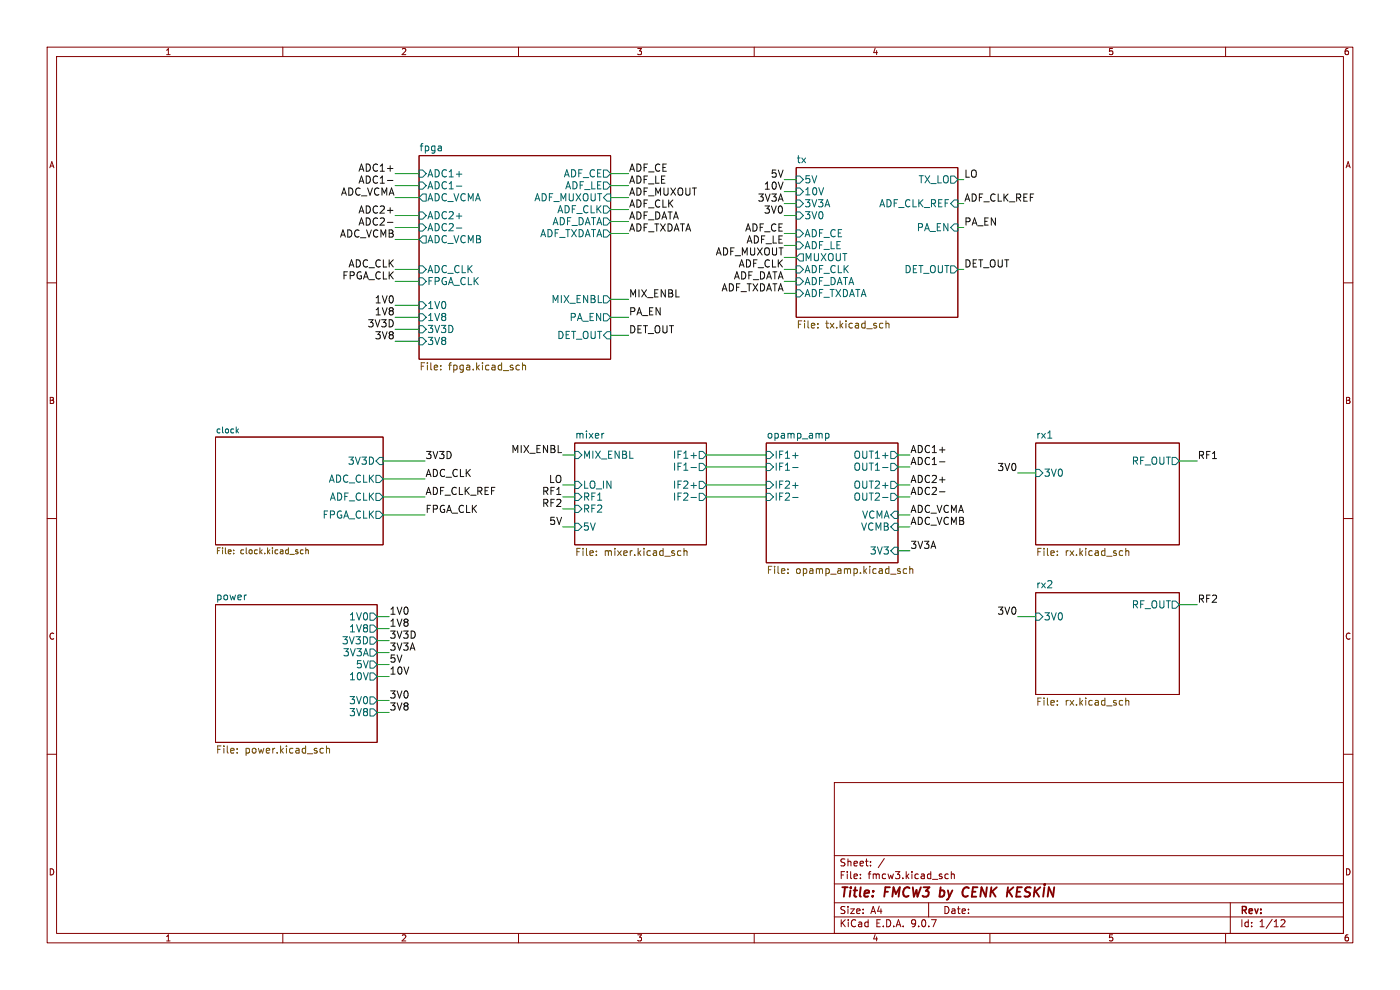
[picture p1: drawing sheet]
(kicad_sch
 (version 20250114)
 (generator "eeschema")
 (generator_version "9.0")
 (paper "A4")
 (title_block
  (title "FMCW3 by CENK KESKİN"))
 (lib_symbols)
 (wire
  (pts (xy 190.5 109.22) (xy 193.04 109.22))
  (stroke (width 0) (type default)))
 (wire
  (pts (xy 121.92 96.52) (xy 119.38 96.52))
  (stroke (width 0) (type default)))
 (wire
  (pts (xy 81.28 105.41) (xy 90.17 105.41))
  (stroke (width 0) (type default)))
 (wire
  (pts (xy 121.92 107.95) (xy 119.38 107.95))
  (stroke (width 0) (type default)))
 (wire
  (pts (xy 203.2 57.15) (xy 204.47 57.15))
  (stroke (width 0) (type default)))
 (wire
  (pts (xy 149.86 99.06) (xy 162.56 99.06))
  (stroke (width 0) (type default)))
 (wire
  (pts (xy 129.54 49.53) (xy 133.35 49.53))
  (stroke (width 0) (type default)))
 (wire
  (pts (xy 83.82 50.8) (xy 88.9 50.8))
  (stroke (width 0) (type default)))
 (wire
  (pts (xy 83.82 39.37) (xy 88.9 39.37))
  (stroke (width 0) (type default)))
 (wire
  (pts (xy 129.54 36.83) (xy 133.35 36.83))
  (stroke (width 0) (type default)))
 (wire
  (pts (xy 203.2 38.1) (xy 204.47 38.1))
  (stroke (width 0) (type default)))
 (wire
  (pts (xy 80.01 151.13) (xy 82.55 151.13))
  (stroke (width 0) (type default)))
 (wire
  (pts (xy 129.54 39.37) (xy 133.35 39.37))
  (stroke (width 0) (type default)))
 (wire
  (pts (xy 203.2 48.26) (xy 204.47 48.26))
  (stroke (width 0) (type default)))
 (wire
  (pts (xy 168.91 45.72) (xy 166.37 45.72))
  (stroke (width 0) (type default)))
 (wire
  (pts (xy 203.2 43.18) (xy 204.47 43.18))
  (stroke (width 0) (type default)))
 (wire
  (pts (xy 129.54 44.45) (xy 133.35 44.45))
  (stroke (width 0) (type default)))
 (wire
  (pts (xy 83.82 57.15) (xy 88.9 57.15))
  (stroke (width 0) (type default)))
 (wire
  (pts (xy 119.38 111.76) (xy 121.92 111.76))
  (stroke (width 0) (type default)))
 (wire
  (pts (xy 168.91 49.53) (xy 166.37 49.53))
  (stroke (width 0) (type default)))
 (wire
  (pts (xy 83.82 59.69) (xy 88.9 59.69))
  (stroke (width 0) (type default)))
 (wire
  (pts (xy 149.86 96.52) (xy 162.56 96.52))
  (stroke (width 0) (type default)))
 (wire
  (pts (xy 193.04 102.87) (xy 190.5 102.87))
  (stroke (width 0) (type default)))
 (wire
  (pts (xy 193.04 105.41) (xy 190.5 105.41))
  (stroke (width 0) (type default)))
 (wire
  (pts (xy 215.9 100.33) (xy 219.71 100.33))
  (stroke (width 0) (type default)))
 (wire
  (pts (xy 80.01 143.51) (xy 82.55 143.51))
  (stroke (width 0) (type default)))
 (wire
  (pts (xy 81.28 101.6) (xy 90.17 101.6))
  (stroke (width 0) (type default)))
 (wire
  (pts (xy 129.54 63.5) (xy 133.35 63.5))
  (stroke (width 0) (type default)))
 (wire
  (pts (xy 83.82 69.85) (xy 88.9 69.85))
  (stroke (width 0) (type default)))
 (wire
  (pts (xy 166.37 43.18) (xy 168.91 43.18))
  (stroke (width 0) (type default)))
 (wire
  (pts (xy 119.38 102.87) (xy 121.92 102.87))
  (stroke (width 0) (type default)))
 (wire
  (pts (xy 193.04 111.76) (xy 190.5 111.76))
  (stroke (width 0) (type default)))
 (wire
  (pts (xy 149.86 102.87) (xy 162.56 102.87))
  (stroke (width 0) (type default)))
 (wire
  (pts (xy 215.9 130.81) (xy 219.71 130.81))
  (stroke (width 0) (type default)))
 (wire
  (pts (xy 121.92 105.41) (xy 119.38 105.41))
  (stroke (width 0) (type default)))
 (wire
  (pts (xy 129.54 67.31) (xy 133.35 67.31))
  (stroke (width 0) (type default)))
 (wire
  (pts (xy 193.04 99.06) (xy 190.5 99.06))
  (stroke (width 0) (type default)))
 (wire
  (pts (xy 83.82 67.31) (xy 88.9 67.31))
  (stroke (width 0) (type default)))
 (wire
  (pts (xy 83.82 72.39) (xy 88.9 72.39))
  (stroke (width 0) (type default)))
 (wire
  (pts (xy 254 128.27) (xy 250.19 128.27))
  (stroke (width 0) (type default)))
 (wire
  (pts (xy 166.37 40.64) (xy 168.91 40.64))
  (stroke (width 0) (type default)))
 (wire
  (pts (xy 166.37 57.15) (xy 168.91 57.15))
  (stroke (width 0) (type default)))
 (wire
  (pts (xy 80.01 130.81) (xy 82.55 130.81))
  (stroke (width 0) (type default)))
 (wire
  (pts (xy 80.01 138.43) (xy 82.55 138.43))
  (stroke (width 0) (type default)))
 (wire
  (pts (xy 166.37 59.69) (xy 168.91 59.69))
  (stroke (width 0) (type default)))
 (wire
  (pts (xy 129.54 71.12) (xy 133.35 71.12))
  (stroke (width 0) (type default)))
 (wire
  (pts (xy 166.37 54.61) (xy 168.91 54.61))
  (stroke (width 0) (type default)))
 (wire
  (pts (xy 81.28 109.22) (xy 90.17 109.22))
  (stroke (width 0) (type default)))
 (wire
  (pts (xy 83.82 36.83) (xy 88.9 36.83))
  (stroke (width 0) (type default)))
 (wire
  (pts (xy 80.01 148.59) (xy 82.55 148.59))
  (stroke (width 0) (type default)))
 (wire
  (pts (xy 83.82 41.91) (xy 88.9 41.91))
  (stroke (width 0) (type default)))
 (wire
  (pts (xy 193.04 96.52) (xy 190.5 96.52))
  (stroke (width 0) (type default)))
 (wire
  (pts (xy 129.54 46.99) (xy 133.35 46.99))
  (stroke (width 0) (type default)))
 (wire
  (pts (xy 166.37 52.07) (xy 168.91 52.07))
  (stroke (width 0) (type default)))
 (wire
  (pts (xy 80.01 133.35) (xy 82.55 133.35))
  (stroke (width 0) (type default)))
 (wire
  (pts (xy 83.82 45.72) (xy 88.9 45.72))
  (stroke (width 0) (type default)))
 (wire
  (pts (xy 166.37 62.23) (xy 168.91 62.23))
  (stroke (width 0) (type default)))
 (wire
  (pts (xy 83.82 48.26) (xy 88.9 48.26))
  (stroke (width 0) (type default)))
 (wire
  (pts (xy 80.01 140.97) (xy 82.55 140.97))
  (stroke (width 0) (type default)))
 (wire
  (pts (xy 129.54 41.91) (xy 133.35 41.91))
  (stroke (width 0) (type default)))
 (wire
  (pts (xy 193.04 116.84) (xy 190.5 116.84))
  (stroke (width 0) (type default)))
 (wire
  (pts (xy 149.86 105.41) (xy 162.56 105.41))
  (stroke (width 0) (type default)))
 (wire
  (pts (xy 166.37 38.1) (xy 168.91 38.1))
  (stroke (width 0) (type default)))
 (wire
  (pts (xy 250.19 97.79) (xy 254 97.79))
  (stroke (width 0) (type default)))
 (wire
  (pts (xy 83.82 64.77) (xy 88.9 64.77))
  (stroke (width 0) (type default)))
 (wire
  (pts (xy 81.28 97.79) (xy 90.17 97.79))
  (stroke (width 0) (type default)))
 (wire
  (pts (xy 80.01 135.89) (xy 82.55 135.89))
  (stroke (width 0) (type default)))
 (label "PA_EN"
  (at 204.47 48.26 0)
  (effects (font (size 1.524 1.524)) (justify left bottom)))
 (label "10V"
  (at 166.37 40.64 180)
  (effects (font (size 1.524 1.524)) (justify right bottom)))
 (label "ADF_MUXOUT"
  (at 166.37 54.61 180)
  (effects (font (size 1.524 1.524)) (justify right bottom)))
 (label "ADF_TXDATA"
  (at 166.37 62.23 180)
  (effects (font (size 1.524 1.524)) (justify right bottom)))
 (label "10V"
  (at 82.55 143.51 0)
  (effects (font (size 1.524 1.524)) (justify left bottom)))
 (label "ADC1+"
  (at 83.82 36.83 180)
  (effects (font (size 1.524 1.524)) (justify right bottom)))
 (label "1V0"
  (at 82.55 130.81 0)
  (effects (font (size 1.524 1.524)) (justify left bottom)))
 (label "RF1"
  (at 119.38 105.41 180)
  (effects (font (size 1.524 1.524)) (justify right bottom)))
 (label "ADC1-"
  (at 83.82 39.37 180)
  (effects (font (size 1.524 1.524)) (justify right bottom)))
 (label "DET_OUT"
  (at 204.47 57.15 0)
  (effects (font (size 1.524 1.524)) (justify left bottom)))
 (label "ADF_CE"
  (at 133.35 36.83 0)
  (effects (font (size 1.524 1.524)) (justify left bottom)))
 (label "ADC2-"
  (at 83.82 48.26 180)
  (effects (font (size 1.524 1.524)) (justify right bottom)))
 (label "DET_OUT"
  (at 133.35 71.12 0)
  (effects (font (size 1.524 1.524)) (justify left bottom)))
 (label "1V0"
  (at 83.82 64.77 180)
  (effects (font (size 1.524 1.524)) (justify right bottom)))
 (label "MIX_ENBL"
  (at 119.38 96.52 180)
  (effects (font (size 1.524 1.524)) (justify right bottom)))
 (label "3V3A"
  (at 193.04 116.84 0)
  (effects (font (size 1.524 1.524)) (justify left bottom)))
 (label "MIX_ENBL"
  (at 133.35 63.5 0)
  (effects (font (size 1.524 1.524)) (justify left bottom)))
 (label "ADC1+"
  (at 193.04 96.52 0)
  (effects (font (size 1.524 1.524)) (justify left bottom)))
 (label "FPGA_CLK"
  (at 83.82 59.69 180)
  (effects (font (size 1.524 1.524)) (justify right bottom)))
 (label "ADC_VCMB"
  (at 83.82 50.8 180)
  (effects (font (size 1.524 1.524)) (justify right bottom)))
 (label "ADC_CLK"
  (at 83.82 57.15 180)
  (effects (font (size 1.524 1.524)) (justify right bottom)))
 (label "RF1"
  (at 254 97.79 0)
  (effects (font (size 1.524 1.524)) (justify left bottom)))
 (label "ADF_DATA"
  (at 133.35 46.99 0)
  (effects (font (size 1.524 1.524)) (justify left bottom)))
 (label "ADF_LE"
  (at 133.35 39.37 0)
  (effects (font (size 1.524 1.524)) (justify left bottom)))
 (label "ADC_CLK"
  (at 90.17 101.6 0)
  (effects (font (size 1.524 1.524)) (justify left bottom)))
 (label "LO"
  (at 204.47 38.1 0)
  (effects (font (size 1.524 1.524)) (justify left bottom)))
 (label "ADF_MUXOUT"
  (at 133.35 41.91 0)
  (effects (font (size 1.524 1.524)) (justify left bottom)))
 (label "ADF_DATA"
  (at 166.37 59.69 180)
  (effects (font (size 1.524 1.524)) (justify right bottom)))
 (label "3V0"
  (at 215.9 130.81 180)
  (effects (font (size 1.524 1.524)) (justify right bottom)))
 (label "3V3A"
  (at 82.55 138.43 0)
  (effects (font (size 1.524 1.524)) (justify left bottom)))
 (label "RF2"
  (at 254 128.27 0)
  (effects (font (size 1.524 1.524)) (justify left bottom)))
 (label "3V0"
  (at 215.9 100.33 180)
  (effects (font (size 1.524 1.524)) (justify right bottom)))
 (label "ADC_VCMA"
  (at 193.04 109.22 0)
  (effects (font (size 1.524 1.524)) (justify left bottom)))
 (label "1V8"
  (at 82.55 133.35 0)
  (effects (font (size 1.524 1.524)) (justify left bottom)))
 (label "5V"
  (at 119.38 111.76 180)
  (effects (font (size 1.524 1.524)) (justify right bottom)))
 (label "ADF_CLK_REF"
  (at 204.47 43.18 0)
  (effects (font (size 1.524 1.524)) (justify left bottom)))
 (label "ADF_CLK_REF"
  (at 90.17 105.41 0)
  (effects (font (size 1.524 1.524)) (justify left bottom)))
 (label "LO"
  (at 119.38 102.87 180)
  (effects (font (size 1.524 1.524)) (justify right bottom)))
 (label "ADC1-"
  (at 193.04 99.06 0)
  (effects (font (size 1.524 1.524)) (justify left bottom)))
 (label "1V8"
  (at 83.82 67.31 180)
  (effects (font (size 1.524 1.524)) (justify right bottom)))
 (label "ADF_CE"
  (at 166.37 49.53 180)
  (effects (font (size 1.524 1.524)) (justify right bottom)))
 (label "ADC2-"
  (at 193.04 105.41 0)
  (effects (font (size 1.524 1.524)) (justify left bottom)))
 (label "3V3A"
  (at 166.37 43.18 180)
  (effects (font (size 1.524 1.524)) (justify right bottom)))
 (label "3V3D"
  (at 82.55 135.89 0)
  (effects (font (size 1.524 1.524)) (justify left bottom)))
 (label "ADC2+"
  (at 83.82 45.72 180)
  (effects (font (size 1.524 1.524)) (justify right bottom)))
 (label "3V8"
  (at 82.55 151.13 0)
  (effects (font (size 1.524 1.524)) (justify left bottom)))
 (label "3V3D"
  (at 90.17 97.79 0)
  (effects (font (size 1.524 1.524)) (justify left bottom)))
 (label "5V"
  (at 82.55 140.97 0)
  (effects (font (size 1.524 1.524)) (justify left bottom)))
 (label "ADC_VCMA"
  (at 83.82 41.91 180)
  (effects (font (size 1.524 1.524)) (justify right bottom)))
 (label "ADF_CLK"
  (at 133.35 44.45 0)
  (effects (font (size 1.524 1.524)) (justify left bottom)))
 (label "3V0"
  (at 166.37 45.72 180)
  (effects (font (size 1.524 1.524)) (justify right bottom)))
 (label "ADF_TXDATA"
  (at 133.35 49.53 0)
  (effects (font (size 1.524 1.524)) (justify left bottom)))
 (label "3V8"
  (at 83.82 72.39 180)
  (effects (font (size 1.524 1.524)) (justify right bottom)))
 (label "ADF_LE"
  (at 166.37 52.07 180)
  (effects (font (size 1.524 1.524)) (justify right bottom)))
 (label "RF2"
  (at 119.38 107.95 180)
  (effects (font (size 1.524 1.524)) (justify right bottom)))
 (label "ADC2+"
  (at 193.04 102.87 0)
  (effects (font (size 1.524 1.524)) (justify left bottom)))
 (label "ADC_VCMB"
  (at 193.04 111.76 0)
  (effects (font (size 1.524 1.524)) (justify left bottom)))
 (label "FPGA_CLK"
  (at 90.17 109.22 0)
  (effects (font (size 1.524 1.524)) (justify left bottom)))
 (label "5V"
  (at 166.37 38.1 180)
  (effects (font (size 1.524 1.524)) (justify right bottom)))
 (label "3V0"
  (at 82.55 148.59 0)
  (effects (font (size 1.524 1.524)) (justify left bottom)))
 (label "3V3D"
  (at 83.82 69.85 180)
  (effects (font (size 1.524 1.524)) (justify right bottom)))
 (label "PA_EN"
  (at 133.35 67.31 0)
  (effects (font (size 1.524 1.524)) (justify left bottom)))
 (label "ADF_CLK"
  (at 166.37 57.15 180)
  (effects (font (size 1.524 1.524)) (justify right bottom)))
 (sheet
  (at 88.9 33.02)
  (size 40.64 43.18)
  (exclude_from_sim no)
  (in_bom yes)
  (on_board yes)
  (dnp no)
  (fields_autoplaced yes)
  (stroke (width 0) (type solid))
  (fill (color 0 0 0 0.0000))
  (property "Sheetname" "fpga" (at 88.9 32.1814 0) (effects (font (size 1.524 1.524)) (justify left bottom)))
  (property "Sheetfile" "fpga.kicad_sch" (at 88.9 76.8862 0) (effects (font (size 1.524 1.524)) (justify left top)))
  (pin "ADC_CLK" input (at 88.9 57.15 180) (effects (font (size 1.524 1.524)) (justify left)))
  (pin "FPGA_CLK" input (at 88.9 59.69 180) (effects (font (size 1.524 1.524)) (justify left)))
  (pin "ADF_CE" output (at 129.54 36.83 0) (effects (font (size 1.524 1.524)) (justify right)))
  (pin "ADF_LE" output (at 129.54 39.37 0) (effects (font (size 1.524 1.524)) (justify right)))
  (pin "ADF_MUXOUT" input (at 129.54 41.91 0) (effects (font (size 1.524 1.524)) (justify right)))
  (pin "ADF_CLK" output (at 129.54 44.45 0) (effects (font (size 1.524 1.524)) (justify right)))
  (pin "ADF_DATA" output (at 129.54 46.99 0) (effects (font (size 1.524 1.524)) (justify right)))
  (pin "ADF_TXDATA" output (at 129.54 49.53 0) (effects (font (size 1.524 1.524)) (justify right)))
  (pin "MIX_ENBL" output (at 129.54 63.5 0) (effects (font (size 1.524 1.524)) (justify right)))
  (pin "ADC1+" input (at 88.9 36.83 180) (effects (font (size 1.524 1.524)) (justify left)))
  (pin "ADC1-" input (at 88.9 39.37 180) (effects (font (size 1.524 1.524)) (justify left)))
  (pin "ADC2+" input (at 88.9 45.72 180) (effects (font (size 1.524 1.524)) (justify left)))
  (pin "ADC2-" input (at 88.9 48.26 180) (effects (font (size 1.524 1.524)) (justify left)))
  (pin "ADC_VCMA" output (at 88.9 41.91 180) (effects (font (size 1.524 1.524)) (justify left)))
  (pin "ADC_VCMB" output (at 88.9 50.8 180) (effects (font (size 1.524 1.524)) (justify left)))
  (pin "PA_EN" output (at 129.54 67.31 0) (effects (font (size 1.524 1.524)) (justify right)))
  (pin "DET_OUT" input (at 129.54 71.12 0) (effects (font (size 1.524 1.524)) (justify right)))
  (pin "3V3D" input (at 88.9 69.85 180) (effects (font (size 1.524 1.524)) (justify left)))
  (pin "1V0" input (at 88.9 64.77 180) (effects (font (size 1.524 1.524)) (justify left)))
  (pin "1V8" input (at 88.9 67.31 180) (effects (font (size 1.524 1.524)) (justify left)))
  (pin "3V8" input (at 88.9 72.39 180) (effects (font (size 1.524 1.524)) (justify left))))
 (sheet
  (at 168.91 35.56)
  (size 34.29 31.75)
  (exclude_from_sim no)
  (in_bom yes)
  (on_board yes)
  (dnp no)
  (fields_autoplaced yes)
  (stroke (width 0) (type solid))
  (fill (color 0 0 0 0.0000))
  (property "Sheetname" "tx" (at 168.91 34.7214 0) (effects (font (size 1.524 1.524)) (justify left bottom)))
  (property "Sheetfile" "tx.kicad_sch" (at 168.91 67.9962 0) (effects (font (size 1.524 1.524)) (justify left top)))
  (pin "ADF_CLK_REF" input (at 203.2 43.18 0) (effects (font (size 1.524 1.524)) (justify right)))
  (pin "MUXOUT" output (at 168.91 54.61 180) (effects (font (size 1.524 1.524)) (justify left)))
  (pin "ADF_CE" input (at 168.91 49.53 180) (effects (font (size 1.524 1.524)) (justify left)))
  (pin "ADF_TXDATA" input (at 168.91 62.23 180) (effects (font (size 1.524 1.524)) (justify left)))
  (pin "ADF_CLK" input (at 168.91 57.15 180) (effects (font (size 1.524 1.524)) (justify left)))
  (pin "ADF_DATA" input (at 168.91 59.69 180) (effects (font (size 1.524 1.524)) (justify left)))
  (pin "ADF_LE" input (at 168.91 52.07 180) (effects (font (size 1.524 1.524)) (justify left)))
  (pin "10V" input (at 168.91 40.64 180) (effects (font (size 1.524 1.524)) (justify left)))
  (pin "5V" input (at 168.91 38.1 180) (effects (font (size 1.524 1.524)) (justify left)))
  (pin "3V3A" input (at 168.91 43.18 180) (effects (font (size 1.524 1.524)) (justify left)))
  (pin "TX_LO" output (at 203.2 38.1 0) (effects (font (size 1.524 1.524)) (justify right)))
  (pin "3V0" input (at 168.91 45.72 180) (effects (font (size 1.524 1.524)) (justify left)))
  (pin "PA_EN" input (at 203.2 48.26 0) (effects (font (size 1.524 1.524)) (justify right)))
  (pin "DET_OUT" output (at 203.2 57.15 0) (effects (font (size 1.524 1.524)) (justify right))))
 (sheet
  (at 219.71 93.98)
  (size 30.48 21.59)
  (exclude_from_sim no)
  (in_bom yes)
  (on_board yes)
  (dnp no)
  (fields_autoplaced yes)
  (stroke (width 0) (type solid))
  (fill (color 0 0 0 0.0000))
  (property "Sheetname" "rx1" (at 219.71 93.1414 0) (effects (font (size 1.524 1.524)) (justify left bottom)))
  (property "Sheetfile" "rx.kicad_sch" (at 219.71 116.2562 0) (effects (font (size 1.524 1.524)) (justify left top)))
  (pin "3V0" input (at 219.71 100.33 180) (effects (font (size 1.524 1.524)) (justify left)))
  (pin "RF_OUT" output (at 250.19 97.79 0) (effects (font (size 1.524 1.524)) (justify right))))
 (sheet
  (at 219.71 125.73)
  (size 30.48 21.59)
  (exclude_from_sim no)
  (in_bom yes)
  (on_board yes)
  (dnp no)
  (fields_autoplaced yes)
  (stroke (width 0) (type solid))
  (fill (color 0 0 0 0.0000))
  (property "Sheetname" "rx2" (at 219.71 124.8914 0) (effects (font (size 1.524 1.524)) (justify left bottom)))
  (property "Sheetfile" "rx.kicad_sch" (at 219.71 148.0062 0) (effects (font (size 1.524 1.524)) (justify left top)))
  (pin "3V0" input (at 219.71 130.81 180) (effects (font (size 1.524 1.524)) (justify left)))
  (pin "RF_OUT" output (at 250.19 128.27 0) (effects (font (size 1.524 1.524)) (justify right))))
 (sheet
  (at 45.72 128.27)
  (size 34.29 29.21)
  (exclude_from_sim no)
  (in_bom yes)
  (on_board yes)
  (dnp no)
  (fields_autoplaced yes)
  (stroke (width 0) (type solid))
  (fill (color 0 0 0 0.0000))
  (property "Sheetname" "power" (at 45.72 127.4314 0) (effects (font (size 1.524 1.524)) (justify left bottom)))
  (property "Sheetfile" "power.kicad_sch" (at 45.72 158.1662 0) (effects (font (size 1.524 1.524)) (justify left top)))
  (pin "5V" output (at 80.01 140.97 0) (effects (font (size 1.524 1.524)) (justify right)))
  (pin "1V0" output (at 80.01 130.81 0) (effects (font (size 1.524 1.524)) (justify right)))
  (pin "3V3D" output (at 80.01 135.89 0) (effects (font (size 1.524 1.524)) (justify right)))
  (pin "1V8" output (at 80.01 133.35 0) (effects (font (size 1.524 1.524)) (justify right)))
  (pin "3V3A" output (at 80.01 138.43 0) (effects (font (size 1.524 1.524)) (justify right)))
  (pin "3V0" output (at 80.01 148.59 0) (effects (font (size 1.524 1.524)) (justify right)))
  (pin "3V8" output (at 80.01 151.13 0) (effects (font (size 1.524 1.524)) (justify right)))
  (pin "10V" output (at 80.01 143.51 0) (effects (font (size 1.524 1.524)) (justify right))))
 (sheet
  (at 121.92 93.98)
  (size 27.94 21.59)
  (exclude_from_sim no)
  (in_bom yes)
  (on_board yes)
  (dnp no)
  (fields_autoplaced yes)
  (stroke (width 0) (type solid))
  (fill (color 0 0 0 0.0000))
  (property "Sheetname" "mixer" (at 121.92 93.1414 0) (effects (font (size 1.524 1.524)) (justify left bottom)))
  (property "Sheetfile" "mixer.kicad_sch" (at 121.92 116.2562 0) (effects (font (size 1.524 1.524)) (justify left top)))
  (pin "MIX_ENBL" input (at 121.92 96.52 180) (effects (font (size 1.524 1.524)) (justify left)))
  (pin "LO_IN" input (at 121.92 102.87 180) (effects (font (size 1.524 1.524)) (justify left)))
  (pin "5V" input (at 121.92 111.76 180) (effects (font (size 1.524 1.524)) (justify left)))
  (pin "IF1+" output (at 149.86 96.52 0) (effects (font (size 1.524 1.524)) (justify right)))
  (pin "IF1-" output (at 149.86 99.06 0) (effects (font (size 1.524 1.524)) (justify right)))
  (pin "RF1" input (at 121.92 105.41 180) (effects (font (size 1.524 1.524)) (justify left)))
  (pin "RF2" input (at 121.92 107.95 180) (effects (font (size 1.524 1.524)) (justify left)))
  (pin "IF2+" output (at 149.86 102.87 0) (effects (font (size 1.524 1.524)) (justify right)))
  (pin "IF2-" output (at 149.86 105.41 0) (effects (font (size 1.524 1.524)) (justify right))))
 (sheet
  (at 162.56 93.98)
  (size 27.94 25.4)
  (exclude_from_sim no)
  (in_bom yes)
  (on_board yes)
  (dnp no)
  (fields_autoplaced yes)
  (stroke (width 0) (type solid))
  (fill (color 0 0 0 0.0000))
  (property "Sheetname" "opamp_amp" (at 162.56 93.1414 0) (effects (font (size 1.524 1.524)) (justify left bottom)))
  (property "Sheetfile" "opamp_amp.kicad_sch" (at 162.56 120.0662 0) (effects (font (size 1.524 1.524)) (justify left top)))
  (pin "IF1+" input (at 162.56 96.52 180) (effects (font (size 1.524 1.524)) (justify left)))
  (pin "IF1-" input (at 162.56 99.06 180) (effects (font (size 1.524 1.524)) (justify left)))
  (pin "IF2+" input (at 162.56 102.87 180) (effects (font (size 1.524 1.524)) (justify left)))
  (pin "IF2-" input (at 162.56 105.41 180) (effects (font (size 1.524 1.524)) (justify left)))
  (pin "3V3" input (at 190.5 116.84 0) (effects (font (size 1.524 1.524)) (justify right)))
  (pin "OUT1+" output (at 190.5 96.52 0) (effects (font (size 1.524 1.524)) (justify right)))
  (pin "OUT1-" output (at 190.5 99.06 0) (effects (font (size 1.524 1.524)) (justify right)))
  (pin "OUT2+" output (at 190.5 102.87 0) (effects (font (size 1.524 1.524)) (justify right)))
  (pin "OUT2-" output (at 190.5 105.41 0) (effects (font (size 1.524 1.524)) (justify right)))
  (pin "VCMA" input (at 190.5 109.22 0) (effects (font (size 1.524 1.524)) (justify right)))
  (pin "VCMB" input (at 190.5 111.76 0) (effects (font (size 1.524 1.524)) (justify right))))
 (sheet
  (at 45.72 92.71)
  (size 35.56 22.86)
  (exclude_from_sim no)
  (in_bom yes)
  (on_board yes)
  (dnp no)
  (fields_autoplaced yes)
  (stroke (width 0.1524) (type solid))
  (fill (color 0 0 0 0.0000))
  (property "Sheetname" "clock" (at 45.72 91.9984 0) (effects (font (size 1.27 1.27)) (justify left bottom)))
  (property "Sheetfile" "clock.kicad_sch" (at 45.72 116.1546 0) (effects (font (size 1.27 1.27)) (justify left top)))
  (pin "3V3D" input (at 81.28 97.79 0) (effects (font (size 1.524 1.524)) (justify right)))
  (pin "ADC_CLK" output (at 81.28 101.6 0) (effects (font (size 1.524 1.524)) (justify right)))
  (pin "ADF_CLK" output (at 81.28 105.41 0) (effects (font (size 1.524 1.524)) (justify right)))
  (pin "FPGA_CLK" output (at 81.28 109.22 0) (effects (font (size 1.524 1.524)) (justify right))))
 (sheet_instances
  (path ""
   (page "1")))
 (embedded_fonts no))
